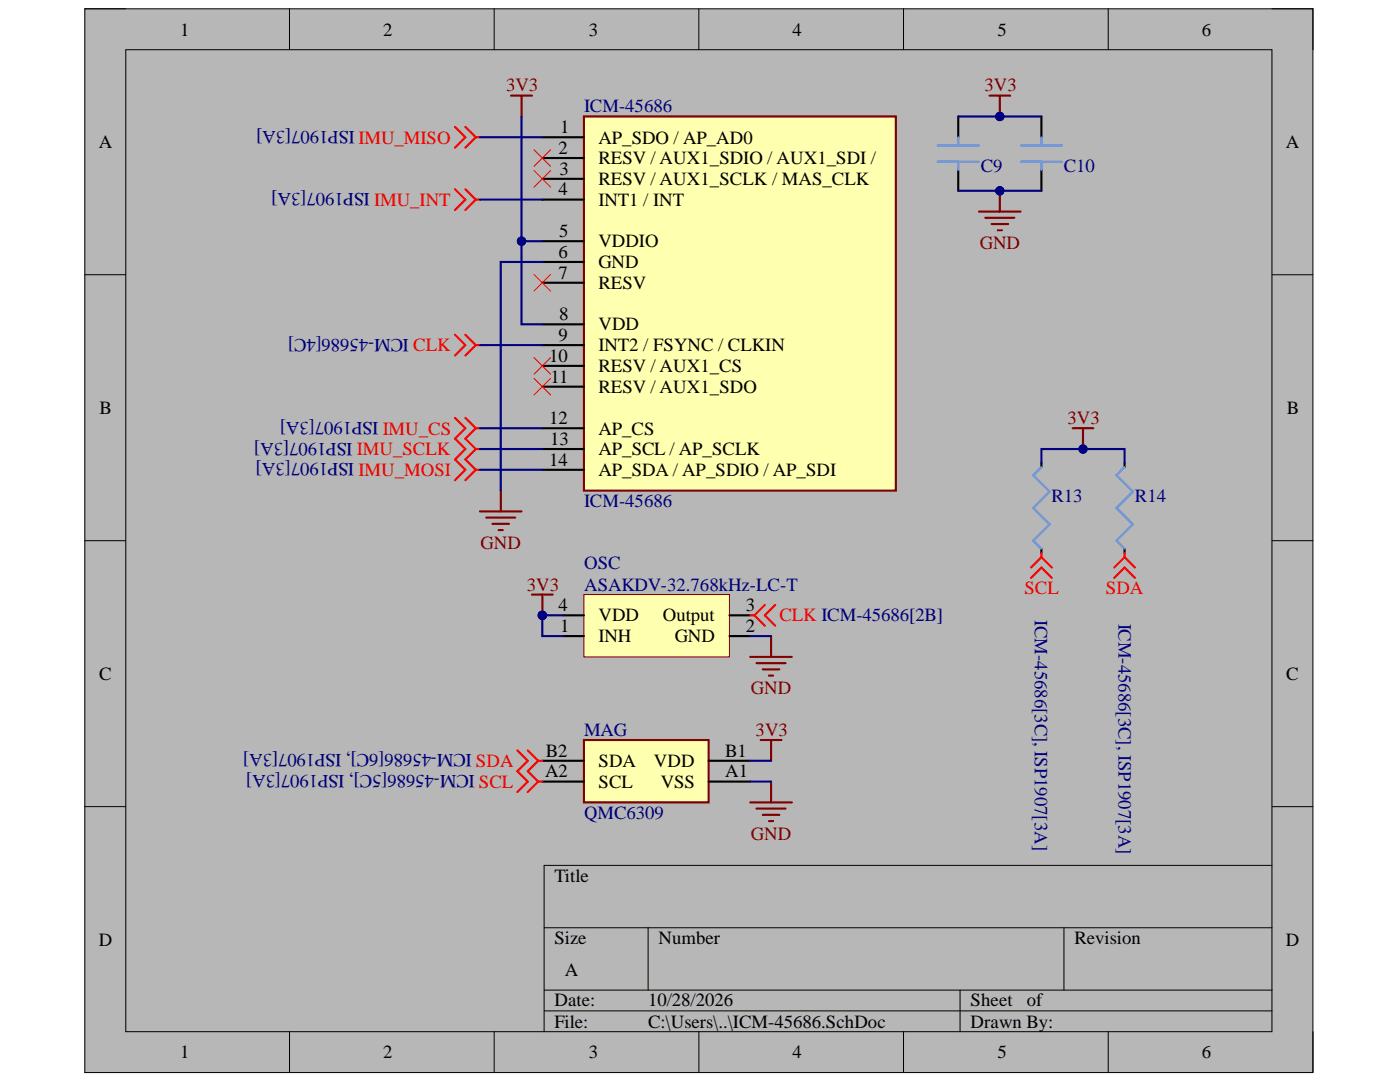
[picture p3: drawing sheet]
<svg xmlns="http://www.w3.org/2000/svg" width="279mm" height="216mm" viewBox="0 0 279 216" stroke-linecap="round" stroke-linejoin="round" font-family="sans-serif">
<path d="M16.9 1.8h245.1v212.2h-245.1z" fill-rule="evenodd" fill="#b7b7b7"/>
<path d="M16.9 1.8h245.1v212.2h-245.1z" fill="none" stroke="#000" stroke-width=".2"/>
<path d="M25.1 9.9h228.7v196h-228.7z" fill-rule="evenodd" fill="#b7b7b7"/>
<g fill="none" stroke="#000" stroke-width=".2">
<path d="M16.9 1.8h8.2M25.1 9.9h228.7v196h-228.7zM57.8 1.8v8.1M98.6 1.8v8.1M139.5 1.8v8.1M180.3 1.8v8.1M221.2 1.8v8.1M253.8 1.8h8.2v8.1M16.9 54.8h8.2M253.8 54.8h8.2M16.9 107.9h8.2M253.8 107.9h8.2"/>
<path d="M16.9 161h8.2M253.8 161h8.2M253.8 172.7h-145.2v33.2M108.6 185.1h145.2M108.6 197.6h145.2M129.3 185.1v12.5M191.6 197.6v8.3M212.3 185.1v12.5M57.8 205.9v8.1M98.6 205.9v8.1M108.6 201.7h145.2M139.5 205.9v8.1"/>
<path d="M180.3 205.9v8.1M221.2 205.9v8.1M262 205.9v8.1"/>
</g>
<path d="M116.5 23.2h62.3v74.7h-62.3z" fill-rule="evenodd" fill="#ffffb0"/>
<path d="M116.5 23.2h62.3v74.7h-62.3zM199.5 38.1v4.1M195.4 42.2h8.3M196.6 43.5h5.8M197.9 44.7h3.3M199.1 46h.8" fill="none" stroke="#800000" stroke-width=".42"/>
<g fill="none" stroke="#000" stroke-width=".42">
<path d="M108.2 27.4h8.3M108.2 31.5h8.3M108.2 35.7h8.3M108.2 39.8h8.3M191.2 23.2v4.2M191.2 33.9v4.2M207.8 23.2v4.2M207.8 33.9v4.2M108.2 48.1h8.3M108.2 52.3h8.3M108.2 56.4h8.3M108.2 64.7h8.3"/>
<path d="M108.2 68.9h8.3M108.2 73h8.3M108.2 77.2h8.3M108.2 85.5h8.3M108.2 89.6h8.3M108.2 93.7h8.3"/>
</g>
<path d="M106.6 34l3.3 3.3M106.6 29.9l3.3 3.3M109.9 34l-3.3 3.3M109.9 29.9l-3.3 3.3M106.6 75.5l3.3 3.3M106.6 71.4l3.3 3.3M109.9 75.5l-3.3 3.3M109.9 71.4l-3.3 3.3" fill="none" stroke="#f00" stroke-width=".2"/>
<path d="M187.1 29h8.2M187.1 32.3h8.2M191.2 27.4v1.6M191.2 32.3v1.6M203.8 29h8.1M203.8 32.3h8.1M207.8 27.4v1.6M207.8 32.3v1.6" fill="none" stroke="#4a86e8" stroke-width=".42"/>
<circle cx="199.5" cy="38.1" r=".83" fill="#000080"/>
<circle cx="199.5" cy="38.1" r=".83" fill="none" stroke="#000080" stroke-width=".2"/>
<path d="M197.5 19.1h4.1M199.5 19.1v4.1" fill="none" stroke="#800000" stroke-width=".42"/>
<circle cx="199.5" cy="23.2" r=".83" fill="#000080"/>
<circle cx="199.5" cy="23.2" r=".83" fill="none" stroke="#000080" stroke-width=".2"/>
<path d="M102 19.1h4.2M104.1 19.1v4.1M99.9 97.9v4.1M95.8 102h8.3M97 103.3h5.8M98.3 104.5h3.3M99.5 105.8h.8" fill="none" stroke="#800000" stroke-width=".42"/>
<path d="M106.6 54.8l3.3 3.3M109.9 54.8l-3.3 3.3" fill="none" stroke="#f00" stroke-width=".2"/>
<g fill="none" stroke="#f00" stroke-width=".42">
<path d="M90.8 25.3l2.1 2.1-2.1 2.1M90.8 37.8l2.1 2-2.1 2.1M92.9 25.3l2.1 2.1M92.9 37.8l2.1 2M95 27.4l-2.1 2.1M95 27.4h.8M95 39.8l-2.1 2.1M95 39.8h.8M90.8 83.4l2.1 2.1-2.1 2M90.8 91.7l2.1 2-2.1 2.1M92.9 83.4l2.1 2.1M92.9 91.7l2.1 2"/>
<path d="M95 85.5l-2.1 2M95 85.5h.8M95 93.7l-2.1 2.1M95 93.7h.8"/>
</g>
<path d="M116.5 118.6h29.1v12.5h-29.1z" fill-rule="evenodd" fill="#ffffb0"/>
<path d="M116.5 118.6h29.1v12.5h-29.1z" fill="none" stroke="#800000" stroke-width=".2"/>
<path d="M112.4 122.8h4.1M112.4 126.9h4.1M145.6 122.8h4.1M145.6 126.9h4.1" fill="none" stroke="#000" stroke-width=".42"/>
<path d="M90.8 87.5l2.1 2.1-2.1 2.1M92.9 87.5l2.1 2.1M95 89.6l-2.1 2.1M95 89.6h.8" fill="none" stroke="#f00" stroke-width=".42"/>
<path d="M106.2 118.6h4.1M108.2 118.6v4.2" fill="none" stroke="#800000" stroke-width=".42"/>
<circle cx="108.2" cy="122.8" r=".83" fill="#000080"/>
<circle cx="108.2" cy="122.8" r=".83" fill="none" stroke="#000080" stroke-width=".2"/>
<path d="M149.7 131.1h8.3M151 132.3h5.8M152.2 133.6h3.3M153.5 134.8h.8M153.9 126.9v4.2" fill="none" stroke="#800000" stroke-width=".42"/>
<path d="M90.8 66.8l2.1 2.1-2.1 2M92.9 66.8l2.1 2.1M95 68.9l-2.1 2M95 68.9h.8M149.7 122.8h.9M150.6 122.8l2 2.1M152.6 120.7l-2 2.1M154.7 120.7l-2.1 2.1 2.1 2.1" fill="none" stroke="#f00" stroke-width=".42"/>
<path d="M116.5 147.7h24.9v12.4h-24.9z" fill-rule="evenodd" fill="#ffffb0"/>
<path d="M116.5 147.7h24.9v12.4h-24.9zM151.8 147.7h4.2M153.9 147.7v4.1M153.9 156v4.1M149.7 160.1h8.3M151 161.3h5.8M152.2 162.6h3.3M153.5 163.8h.8" fill="none" stroke="#800000" stroke-width=".42"/>
<path d="M108.2 156h8.3M108.2 151.8h8.3M141.4 156h8.3M141.4 151.8h8.3" fill="none" stroke="#000" stroke-width=".42"/>
<path d="M104.1 23.2v41.5h4.1" fill="none" stroke="#000080" stroke-width=".42"/>
<circle cx="104.1" cy="48.1" r=".83" fill="#000080"/>
<circle cx="104.1" cy="48.1" r=".83" fill="none" stroke="#000080" stroke-width=".2"/>
<path d="M104.1 48.1h4.1" fill="none" stroke="#000080" stroke-width=".42"/>
<circle cx="104.1" cy="48.1" r=".83" fill="#000080"/>
<circle cx="104.1" cy="48.1" r=".83" fill="none" stroke="#000080" stroke-width=".2"/>
<path d="M191.2 23.2h16.6" fill="none" stroke="#000080" stroke-width=".42"/>
<circle cx="199.5" cy="23.2" r=".83" fill="#000080"/>
<circle cx="199.5" cy="23.2" r=".83" fill="none" stroke="#000080" stroke-width=".2"/>
<path d="M191.2 38.1h16.6" fill="none" stroke="#000080" stroke-width=".42"/>
<circle cx="199.5" cy="38.1" r=".83" fill="#000080"/>
<circle cx="199.5" cy="38.1" r=".83" fill="none" stroke="#000080" stroke-width=".2"/>
<path d="M95.8 39.8h12.4M95.8 27.4h12.4M108.2 52.3h-8.3v45.6M95.8 85.5h12.4M95.8 89.6h12.4M95.8 93.7h12.4M108.2 122.8h4.2" fill="none" stroke="#000080" stroke-width=".42"/>
<circle cx="108.2" cy="122.8" r=".83" fill="#000080"/>
<circle cx="108.2" cy="122.8" r=".83" fill="none" stroke="#000080" stroke-width=".2"/>
<path d="M108.2 122.8v4.1h4.2M149.7 126.9h4.2" fill="none" stroke="#000080" stroke-width=".42"/>
<circle cx="108.2" cy="122.8" r=".83" fill="#000080"/>
<circle cx="108.2" cy="122.8" r=".83" fill="none" stroke="#000080" stroke-width=".2"/>
<path d="M95.8 68.9h12.4M207.8 92.4v-2.8h16.6v2.8M149.7 156h4.2M149.7 151.8h4.2" fill="none" stroke="#000080" stroke-width=".42"/>
<g fill="none" stroke="#f00" stroke-width=".42">
<path d="M205.8 115.3l2-2.1 2.1 2.1M207.8 111.2l-2 2M207.8 111.2l2.1 2M207.8 110.3v.9M222.4 115.3l2-2.1 2.1 2.1M224.4 111.2l-2 2M224.4 111.2l2.1 2M224.4 110.3v.9M103.3 149.7l2 2.1-2 2.1 2 2.1-2 2M105.3 149.7l2.1 2.1M107.4 151.8l-2.1 2.1 2.1 2.1M107.4 151.8h.8"/>
<path d="M107.4 156l-2.1 2M107.4 156h.8"/>
</g>
<path d="M207.8 92.4v.8M224.4 92.4v.8M207.8 109.5v.8M224.4 109.5v.8" fill="none" stroke="#000" stroke-width=".42"/>
<path d="M207.8 93.2l-1.6 1.6 3.3 3.3-3.3 3.3 3.3 3.2-3.3 3.3 1.6 1.6M224.4 93.2l-1.6 1.6 3.3 3.3-3.3 3.3 3.3 3.2-3.3 3.3 1.6 1.6" fill="none" stroke="#4a86e8" stroke-width=".42"/>
<circle cx="216.1" cy="89.6" r=".83" fill="#000080"/>
<circle cx="216.1" cy="89.6" r=".83" fill="none" stroke="#000080" stroke-width=".2"/>
<path d="M214.1 85.5h4.1M216.1 85.5v4.1" fill="none" stroke="#800000" stroke-width=".42"/>
<circle cx="216.1" cy="89.6" r=".83" fill="#000080"/>
<circle cx="216.1" cy="89.6" r=".83" fill="none" stroke="#000080" stroke-width=".2"/>
<g font-size="3.7">
<text x="35.9" y="7.1">1</text>
<text x="76.5" y="7.1">2</text>
<text x="117.5" y="7.1">3</text>
<text x="158.2" y="7.1">4</text>
<text x="199.1" y="7.1">5</text>
<text x="239.9" y="7.1">6</text>
<text x="19.7" y="29.5">A</text>
<text x="111.8" y="26.5">1</text>
<text x="119.4" y="28.7">AP_SDO / AP_AD0</text>
<text x="256.6" y="29.5">A</text>
<text x="111.5" y="30.7">2</text>
<text x="111.6" y="34.8">3</text>
<text x="119.4" y="32.8">RESV / AUX1_SDIO / AUX1_SDI /</text>
<text x="111.5" y="39">4</text>
<text x="119.4" y="36.9">RESV / AUX1_SCLK / MAS_CLK</text>
<text x="119.4" y="41.1">INT1 / INT</text>
<text x="111.6" y="47.2">5</text>
<text x="111.5" y="51.4">6</text>
<text x="119.4" y="49.4">VDDIO</text>
<text x="119.4" y="53.5">GND</text>
<text x="111.5" y="55.6">7</text>
<text x="119.4" y="57.6">RESV</text>
<text x="111.6" y="63.9">8</text>
<text x="119.4" y="65.9">VDD</text>
<text x="111.5" y="68">9</text>
<text x="119.4" y="70.1">INT2 / FSYNC / CLKIN</text>
<text x="109.6" y="72.2">10</text>
<text x="109.9" y="76.3">11</text>
<text x="119.4" y="74.2">RESV / AUX1_CS</text>
<text x="19.9" y="82.6">B</text>
<text x="119.4" y="78.4">RESV / AUX1_SDO</text>
<text x="256.8" y="82.6">B</text>
<text x="109.6" y="84.6">12</text>
<text x="109.8" y="88.8">13</text>
<text x="119.4" y="86.7">AP_CS</text>
<text x="109.6" y="92.9">14</text>
<text x="119.4" y="90.9">AP_SCL / AP_SCLK</text>
<text x="119.4" y="95">AP_SDA / AP_SDIO / AP_SDI</text>
<text x="111.5" y="122">4</text>
<text x="119.4" y="124">VDD</text>
<text x="132.3" y="124">Output</text>
<text x="148.9" y="122">3</text>
<text x="111.8" y="126.1">1</text>
<text x="119.4" y="128.1">INH</text>
<text x="134.7" y="128.1">GND</text>
<text x="148.9" y="126.1">2</text>
<text x="19.8" y="135.7">C</text>
<text x="256.7" y="135.7">C</text>
<text x="108.8" y="155.1">A2</text>
<text x="108.9" y="151">B2</text>
<text x="119.4" y="153.1">SDA</text>
<text x="130.5" y="153.1">VDD</text>
<text x="144.7" y="155.1">A1</text>
<text x="144.7" y="151">B1</text>
<text x="119.4" y="157.2">SCL</text>
<text x="131.9" y="157.2">VSS</text>
<text x="110.6" y="176">Title</text>
<text x="19.7" y="188.7">D</text>
<text x="110.6" y="188.4">Size</text>
<text x="131.4" y="188.4">Number</text>
<text x="214.4" y="188.4">Revision</text>
<text x="256.6" y="188.7">D</text>
<text x="112.7" y="194.7">A</text>
<text x="110.6" y="200.8">Date:</text>
<text x="129.3" y="200.8">10/28/2026</text>
<text x="193.7" y="200.8">Sheet</text>
<text x="204.9" y="200.8">of</text>
<text x="110.6" y="205.1">File:</text>
<text x="129.3" y="205.1">C:\Users\..\ICM-45686.SchDoc</text>
<text x="193.7" y="205.1">Drawn By:</text>
<text x="35.9" y="211.1">1</text>
<text x="76.5" y="211.1">2</text>
<text x="117.5" y="211.1">3</text>
<text x="158.2" y="211.1">4</text>
<text x="199.1" y="211.1">5</text>
<text x="239.9" y="211.1">6</text>
</g>
<g font-size="3.7" fill="#800000">
<text x="101" y="18.3">3V3</text>
<text x="196.5" y="18.3">3V3</text>
<text x="195.6" y="49.7">GND</text>
<text x="213.1" y="84.6">3V3</text>
<text x="95.9" y="109.5">GND</text>
<text x="105.1" y="117.8">3V3</text>
<text x="149.9" y="138.5">GND</text>
<text x="150.8" y="146.8">3V3</text>
<text x="149.9" y="167.5">GND</text>
</g>
<g font-size="3.7" fill="#000080">
<text x="116.6" y="22.4">ICM-45686</text>
<text x="70.8" y="26.1" transform="rotate(-180 70.8 26.1)">ISP1907[3A]</text>
<text x="195.7" y="34.4">C9</text>
<text x="212.3" y="34.4">C10</text>
<text x="73.8" y="38.5" transform="rotate(-180 73.8 38.5)">ISP1907[3A]</text>
<text x="81.6" y="67.6" transform="rotate(-180 81.6 67.6)">ICM-45686[4C]</text>
<text x="70.4" y="88.3" transform="rotate(-180 70.4 88.3)">ISP1907[3A]</text>
<text x="75.5" y="84.2" transform="rotate(-180 75.5 84.2)">ISP1907[3A]</text>
<text x="70.7" y="92.5" transform="rotate(-180 70.7 92.5)">ISP1907[3A]</text>
<text x="116.6" y="101.2">ICM-45686</text>
<text x="209.8" y="100.2">R13</text>
<text x="226.5" y="100.2">R14</text>
<text x="116.6" y="113.6">OSC</text>
<text x="116.6" y="117.8">ASAKDV-32.768kHz-LC-T</text>
<text x="206.5" y="123.7" transform="rotate(90 206.5 123.7)">ICM-45686[3C], ISP1907[3A]</text>
<text x="223.2" y="124.4" transform="rotate(90 223.2 124.4)">ICM-45686[3C], ISP1907[3A]</text>
<text x="116.6" y="146.8">MAG</text>
<text x="94.1" y="150.5" transform="rotate(-180 94.1 150.5)">ICM-45686[6C], ISP1907[3A]</text>
<text x="94.7" y="154.7" transform="rotate(-180 94.7 154.7)">ICM-45686[5C], ISP1907[3A]</text>
<text x="116.6" y="163.4">QMC6309</text>
</g>
<g font-size="3.7" fill="#f00">
<text x="71.6" y="28.7">IMU_MISO</text>
<text x="74.7" y="41.1">IMU_INT</text>
<text x="82.5" y="70.1">CLK</text>
<text x="76.4" y="86.7">IMU_CS</text>
<text x="71.2" y="90.9">IMU_SCLK</text>
<text x="71.6" y="95">IMU_MOSI</text>
<text x="204.4" y="118.6">SCL</text>
<text x="220.7" y="118.6">SDA</text>
<text x="155.5" y="124">CLK ICM-45686[2B]</text>
<text x="95" y="153.1">SDA</text>
<text x="95.6" y="157.2">SCL</text>
</g>
</svg>
